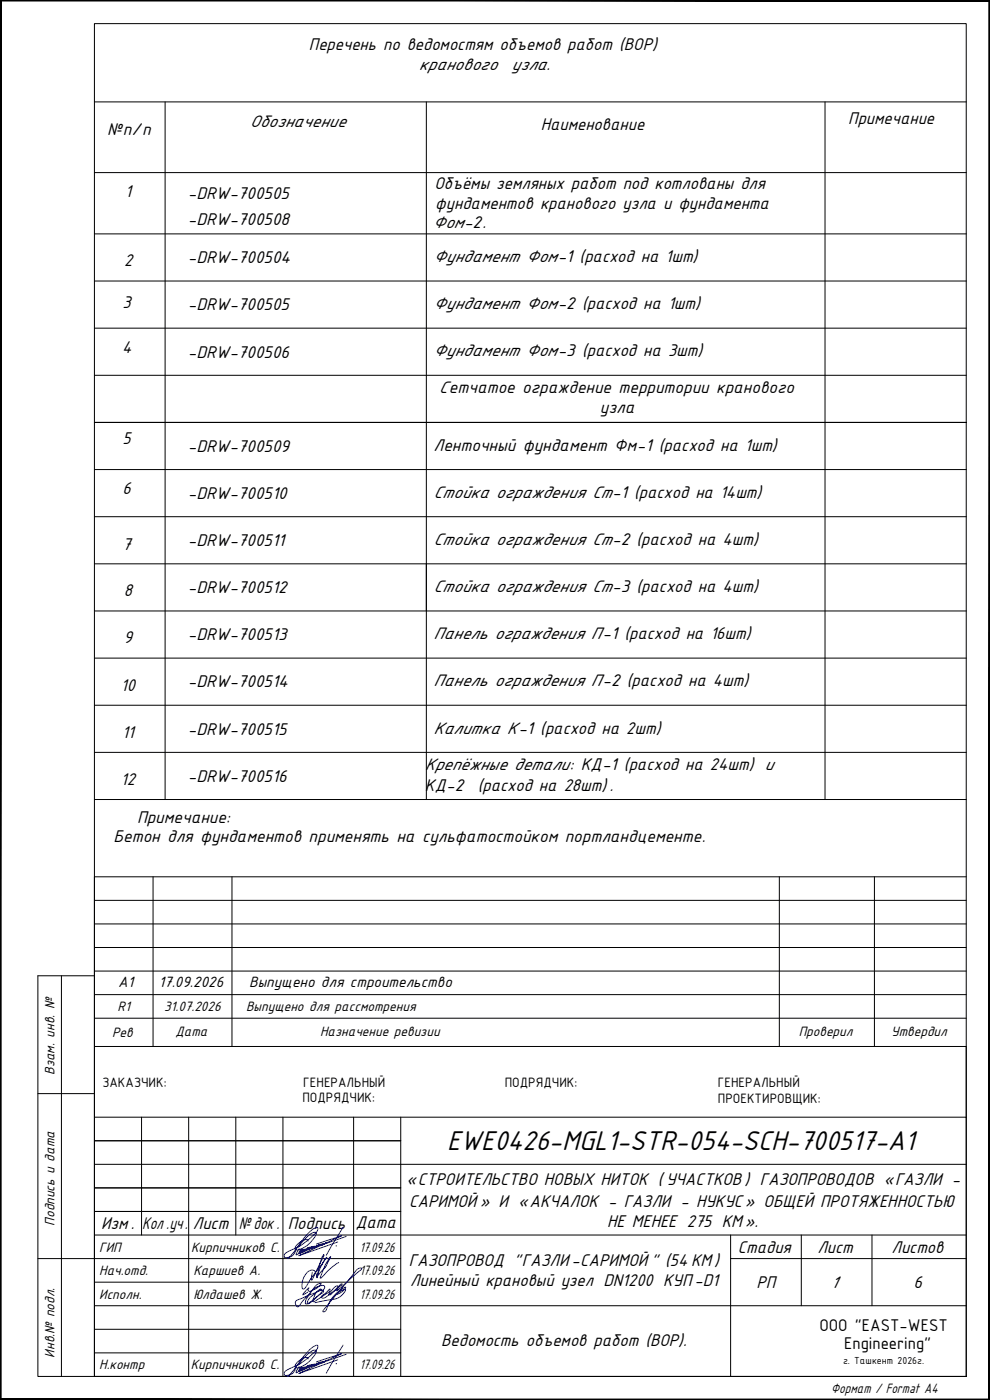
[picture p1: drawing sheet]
<svg xmlns="http://www.w3.org/2000/svg" width="210mm" height="297mm" viewBox="0 0 210 297" stroke-linecap="round" stroke-linejoin="round" font-family="sans-serif">
<!-- layer: _SHTAMP -->
<g fill="#000" stroke="#000" stroke-width=".21">
<path d="M0 0l.2 .2h209.6zM0 0h210l-.2 .2z"/>
<path d="M210 0l-.2 .2v296.6zM210 0v297l-.2-.2z"/>
<path d="M.2 .2l-.2 296.8 .2-.2zM0 0l.2 .2-.2 296.8z"/>
<path d="M.2 296.8l209.8 .2-.2-.2zM.2 296.8l209.8 .2h-210z"/>
</g>
<g fill="none" stroke="#000" stroke-width=".21">
<path d="M20 5h185v287h-185zM13 207v85M20 207h-12v85h12M8 232h12M20 237h185v55h-185zM20 222v15M30 237v25M40 237v55M50 237v25M60 237v55M75 237v55M85 237v55"/>
<path d="M205 222v15M20 247h185M20 257h65M20 252h65M20 242h65M8 267h77M20 277h185M20 262h185M20 272h65M155 267h50M155 262v30M170 262v15"/>
<path d="M185 262v15M20 282h65M20 287h65"/>
</g>
<!-- layer: SHTAMP -->
<path d="M20 196h185M20 191h185M32.5 186v36M49.2 186v36M165.3 186v36M185.5 186v36M205 186h-185v36h185M20 216h185M20 211h185M20 206h185M20 201h185" fill="none" stroke="#000" stroke-width=".21"/>
<g fill="none" stroke="#000" stroke-width=".21">
<path d="M20 36.6h185M20 21.6h185M35 21.6v148M90.4 21.6v148M175 21.6v148M20 49.6h185M20 59.6h185M20 69.6h185M20 79.6h185M20 99.6h185M20 109.6h185M20 119.6h185"/>
<path d="M20 129.6h185M20 139.6h185M20 149.6h185M20 159.6h185M20 169.6h185"/>
</g>
<path d="M20 89.6h185h-185M90.4 119.6v10" fill="none" stroke="#000" stroke-width=".21"/>
<!-- layer: 0 -->
<path d="M210 0v297" fill="none" stroke="#000" stroke-width=".21"/>
<!-- layer: Signs -->
<g fill="none" stroke="#00f" stroke-width=".21">
<path d="M65.3 274.1l-1.1 .6 1.3-1.5a.41 .41 0 0 0-.1 .7 .41 .41 0 0 0 .7-.1l1.1-.5 .8-.7 .1-.3a1.75 1.75 0 0 0-1.6 1l-2.9 3.5a.47 .47 0 0 1-.5 .4 .47 .47 0 0 1-.4-.5l-.1-.4a.8 .8 0 0 1 .8-.6l4.7-2.1a.22 .22 0 0 0-.2-.2 .22 .22 0 0 0-.2 .2l-1.2 1.1a1.82 1.82 0 0 0-1.2 1.9l1-.6 1.9-1.9a1.14 1.14 0 0 0 .6-1.3 2.45 2.45 0 0 0-2.3 .7l-1.6 2.3a.49 .49 0 0 0 .1 .8l1-.5 2-1.6a.59 .59 0 0 0 .6-.7l-.2-.1a1.61 1.61 0 0 0-1.8 1.5 .66 .66 0 0 0-.1 1l2-1.3a2.55 2.55 0 0 0 1.5-1.2l-.1-.2-1.6 1.4a.38 .38 0 0 0 .1 .6 .38 .38 0 0 0 .5-.2l2.6-2.1a.25 .25 0 0 0 .1-.4 .25 .25 0 0 0-.4 .1l-1.3 1.4-.1 .4h.3l2.2-2.3h.3l-1.2 1.4 .3-.2 4.2-3.7a1.02 1.02 0 0 0 .8-.8l-.3-.1a2.03 2.03 0 0 0-1.4 1.3l-6.4 7.7a.22 .22 0 0 0 0 .3 .22 .22 0 0 0 .3-.1l.4-.5a7.3 7.3 0 0 1 4-4.6l-.7 .9-1.2 .6 .7-.6 .9-.4a.24 .24 0 0 1 .3 .1 .24 .24 0 0 1-.1 .3l-.9 1a4.2 4.2 0 0 1-2.7 .8l-2.8 .6M65.3 263.3l-.1-.2a2.76 2.76 0 0 0-2.6 1.8v.2a3.4 3.4 0 0 0 2.9-1.2l.4-.3a3.8 3.8 0 0 0 1.2-2l-.4-.2a9.2 9.2 0 0 0-3.5 3.2l-.5 .6a1.69 1.69 0 0 1-2.4 1.4l.1-.6 .9-.6a13.9 13.9 0 0 0 6.1-4.5v-.5a2.33 2.33 0 0 0-1.9 1.1l-4.4 5.5M71.6 263.5l-8.2 2.9 9.1-4.2-5.4 1.7M71.8 267.8a18.7 18.7 0 0 0-3.8 3.4 13 13 0 0 1 2.1-4.6l-.1 .3a6.1 6.1 0 0 1-1.9 2.9l-.7 .9 .6-1.8a5.2 5.2 0 0 1 1.3-2.2l-3.1 4.2-1.4 2.3-.5 .2a3.4 3.4 0 0 1 1.6-3.9l.4-.1 .5 .3 .5 1.4 .1-.9a12 12 0 0 1 1.3-4.1v.2l-1.7 3.6a2.72 2.72 0 0 1-.9 1.7l.2-1.7M72.8 260.4l-3.6 5.9M73.4 262.3l-4 1.4v-.2l-.4 .3 .2-.2-.4 .4h-.2l.2-.2-.4 .4h-.2l.3-.4-.3 .3h-.3l.2-.2-.7 .4 .3-.4-.6 .7h-.2l.4-.5-.6 .6-.2-.1 .3-.3-.7 .6 .4-.5-.3 .4-.5 .2 .2-.4 .2-.1-.8 .6 .3-.5h.2l-.3 .4-.7 .4 .4-.7-.2 .5-.8 .4 .6-.7-.4 .6-.7 .4 .2-.5 .4-.4-.3 .6-.7 .3 .3-.5 .3-.4a1.43 1.43 0 0 1-1.1 1.2l.7-1.3M65.3 288.3l-.1-.2a2.76 2.76 0 0 0-2.6 1.8v.2a3.4 3.4 0 0 0 2.9-1.2l.4-.3a3.8 3.8 0 0 0 1.2-2l-.4-.2a9.2 9.2 0 0 0-3.5 3.2l-.5 .6a1.69 1.69 0 0 1-2.4 1.4l.1-.6 .9-.6a13.9 13.9 0 0 0 6.1-4.5v-.5a2.35 2.35 0 0 0-1.9 1.1l-4.4 5.5M71.6 288.5l-8.2 2.9 9.1-4.2-5.4 1.7M72.8 285.4l-3.6 5.9M73.4 287.3l-4 1.4v-.2l-.4 .3 .2-.2-.4 .4h-.2l.2-.2-.4 .4h-.2l.3-.4-.3 .3h-.3l.2-.2-.7 .4 .3-.4-.6 .7h-.2l.4-.5-.6 .6-.2-.1 .3-.3-.4 .5h-.4l.5-.4-.3 .4-.5 .2 .2-.4 .2-.1-.8 .6 .3-.5h.2l-.3 .4-.7 .4 .4-.7-.2 .5-.8 .4 .6-.7-.6 .7-.5 .3 .2-.5 .4-.4-.3 .5-.7 .4 .3-.5 .3-.4a1.43 1.43 0 0 1-1.1 1.2l.7-1.3"/>
<circle cx="71.3" cy="264.3" r=".03"/>
<circle cx="71.3" cy="289.3" r=".03"/>
</g>
<!-- layer: pdf -->
<path d="M0 0h210v297h-210zM210 0h.1M210 0v297M210 297h.1" fill="none" stroke="#000" stroke-width=".21"/>
<text font-size="6.4" x="94.9" y="244">EWE0426-MGL1-STR-054-SCH-700517-A1</text>
<g font-size="4">
<text x="65.5" y="10.7">Перечень по ведомостям объемов работ (ВОР)</text>
<text x="114.7" y="27.6">Наименование</text>
<text x="179.9" y="26.2">Примечание</text>
<text x="26.6" y="41.9">1</text>
<text x="92.1" y="40.1">Объёмы земляных работ под котлованы для</text>
<text x="92.3" y="44.2">фундаментов кранового узла и фундамента</text>
<text x="26.3" y="56.5">2</text>
<text x="26" y="65.3">3</text>
<text x="25.9" y="74.9">4</text>
<text x="26" y="94.2">5</text>
<text x="26" y="104.9">6</text>
<text x="26" y="116.7">7</text>
<text x="26.3" y="126.5">8</text>
<text x="26.3" y="136.5">9</text>
<text x="25.6" y="146.5">10</text>
<text x="25.9" y="156.5">11</text>
<text x="25.6" y="166.5">12</text>
<text x="86.2" y="251.5">«СТРОИТЕЛЬСТВО НОВЫХ НИТОК ( УЧАСТКОВ ) ГАЗОПРОВОДОВ «ГАЗЛИ -</text>
<text x="86.8" y="256.1">САРИМОЙ » И «АКЧАЛОК - ГАЗЛИ - НУКУС » ОБЩЕЙ ПРОТЯЖЕННОСТЬЮ</text>
<text x="21.5" y="260.8">Изм.</text>
<text x="30.2" y="260.7">Кол.уч.</text>
<text x="40.9" y="260.8">Лист</text>
<text x="50.7" y="260.8">№док.</text>
<text x="61.1" y="260.8">Подпись</text>
<text x="75.5" y="260.6">Дата</text>
<text x="128.8" y="260.3">НЕ МЕНЕЕ 275 КМ ».</text>
<text x="86.7" y="268.5">ГАЗОПРОВОД &quot;ГАЗЛИ -САРИМОЙ &quot; (54 КМ )</text>
<text x="156.5" y="265.8">Стадия</text>
<text x="173.4" y="265.8">Лист</text>
<text x="189.1" y="265.8">Листов</text>
<text x="87" y="272.7">Линейный крановый узел DN1200 КУП-D1</text>
<text x="160.5" y="273.3">РП</text>
<text x="93.6" y="285.5">Ведомость объемов работ (ВОР).</text>
</g>
<g font-size="3.9">
<text x="88.9" y="14.8">кранового</text>
<text x="108.5" y="14.8">узла.</text>
<text x="22.7" y="28.7">№п/п</text>
<text x="53" y="27">Обозначение</text>
<text x="39.9" y="42.2">-DRW-700505</text>
<text x="39.9" y="47.6">-DRW-700508</text>
<text x="91.8" y="48.4">Фом-2.</text>
<text x="39.9" y="55.9">-DRW-700504</text>
<text x="92" y="55.6">Фундамент Фом-1 (расход на 1шт)</text>
<text x="39.9" y="65.8">-DRW-700505</text>
<text x="92" y="65.6">Фундамент Фом-2 (расход на 1шт)</text>
<text x="39.9" y="75.8">-DRW-700506</text>
<text x="92" y="75.6">Фундамент Фом-3 (расход на 3шт)</text>
<text x="93.1" y="83.4">Сетчатое ограждение территории кранового</text>
<text x="127.2" y="87.6">узла</text>
<text x="39.9" y="95.8">-DRW-700509</text>
<text x="92" y="95.6">Ленточный фундамент Фм-1 (расход на 1шт)</text>
<text x="39.9" y="105.8">-DRW-700510</text>
<text x="92" y="105.6">Стойка ограждения Ст-1 (расход на 14шт)</text>
<text x="39.9" y="115.8">-DRW-700511</text>
<text x="92" y="115.6">Стойка ограждения Ст-2 (расход на 4шт)</text>
<text x="39.9" y="125.8">-DRW-700512</text>
<text x="92" y="125.6">Стойка ограждения Ст-3 (расход на 4шт)</text>
<text x="39.9" y="135.8">-DRW-700513</text>
<text x="92" y="135.6">Панель ограждения П-1 (расход на 16шт)</text>
<text x="39.9" y="145.8">-DRW-700514</text>
<text x="92" y="145.6">Панель ограждения П-2 (расход на 4шт)</text>
<text x="39.9" y="155.8">-DRW-700515</text>
<text x="92" y="155.6">Калитка К-1 (расход на 2шт)</text>
<text x="39.9" y="165.8">-DRW-700516</text>
<text x="90.1" y="163.4">Крепёжные детали: КД-1 (расход на 24шт) и</text>
<text x="90.1" y="167.8">КД-2 (расход на 28шт) .</text>
<text x="24.1" y="178.7">Бетон для фундаментов применять на сульфатостойком портландцементе.</text>
<text x="29.1" y="174.5">Примечание:</text>
<text x="176.3" y="273.3">1</text>
<text x="193.8" y="273.3">6</text>
<text x="173.8" y="282.3">OOO &quot;EAST-WEST</text>
<text x="179.1" y="286.3">Engineering&quot;</text>
</g>
<g font-size="3.4">
<text x="25.1" y="209.4">A1</text>
<text x="33.7" y="209.4">17.09.2026</text>
<text x="52.8" y="209.4">Выпущено для строительство</text>
</g>
<g font-size="3.2">
<text x="24.9" y="214.5">R1</text>
<text x="34.8" y="214.5">31.07.2026</text>
<text x="52.2" y="214.5">Выпущено для рассмотрения</text>
<text x="23.8" y="220">Рев</text>
<text x="37.2" y="219.9">Дата</text>
<text x="67.9" y="219.7">Назначение ревизии</text>
<text x="169.4" y="219.7">Проверил</text>
<text x="189.1" y="219.7">Утвердил</text>
<text x="11.5" y="228" transform="rotate(-90 11.5 228)">Взам. инв. №</text>
<text x="11.5" y="260" transform="rotate(-90 11.5 260)">Подпись и дата</text>
<text x="21" y="265.5">ГИП</text>
<text x="40.5" y="265.5">Кирпичников С.</text>
<text x="76.3" y="265.5">17.09.26</text>
<text x="21" y="275.5">Исполн.</text>
<text x="21" y="270.5">Нач.отд.</text>
<text x="41" y="270.5">Каршиев А.</text>
<text x="41" y="275.5">Юлдашев Ж.</text>
<text x="76.3" y="270.5">17.09.26</text>
<text x="76.3" y="275.5">17.09.26</text>
<text x="11.5" y="288" transform="rotate(-90 11.5 288)">Инв.№ подл.</text>
<text x="21" y="290.5">Н.контр</text>
<text x="40.5" y="290.5">Кирпичников С.</text>
<text x="76.3" y="290.5">17.09.26</text>
<text x="176.3" y="295.5">Формат / Format A4</text>
</g>
<g font-size="3.1">
<text x="21.7" y="230.5">ЗАКАЗЧИК:</text>
<text x="64.1" y="233.9">ПОДРЯДЧИК:</text>
<text x="64.3" y="230.5">ГЕНЕРАЛЬНЫЙ</text>
<text x="107.1" y="230.5">ПОДРЯДЧИК:</text>
<text x="152.3" y="230.5">ГЕНЕРАЛЬНЫЙ</text>
<text x="152.3" y="234">ПРОЕКТИРОВЩИК:</text>
</g>
<text font-size="2.3" x="178.8" y="289.3">г. Ташкент 2026г.</text>
</svg>
